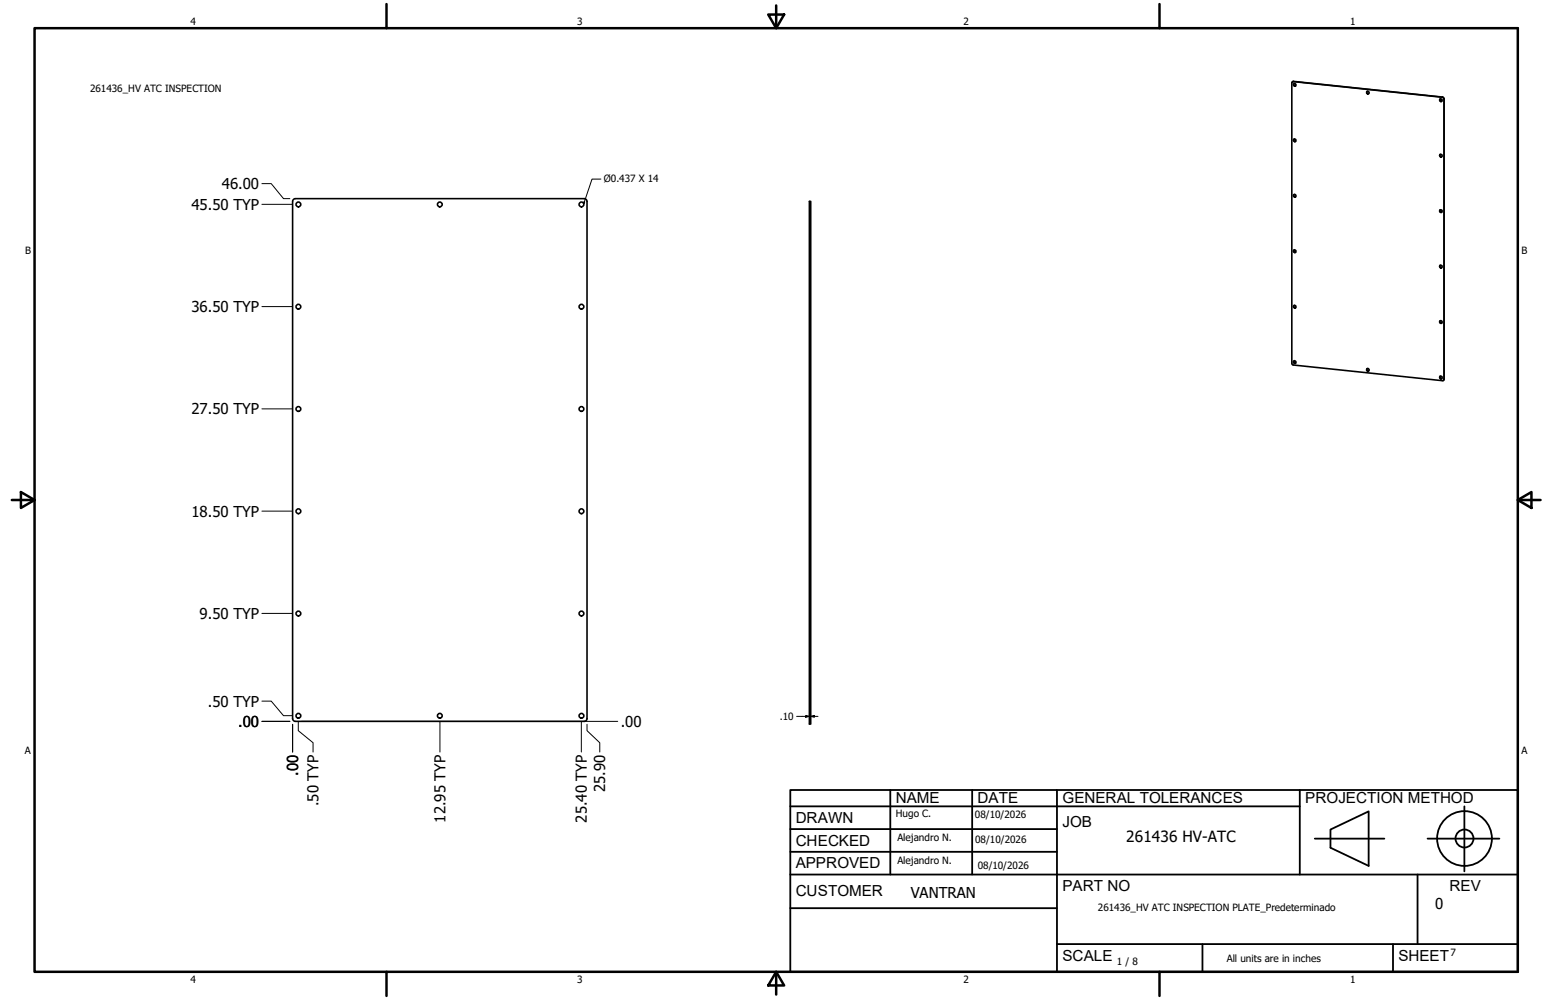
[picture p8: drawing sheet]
<svg xmlns="http://www.w3.org/2000/svg" width="432mm" height="279mm" viewBox="0 0 432 279" stroke-linecap="round" stroke-linejoin="round" font-family="sans-serif">
<!-- layer: Visible (ANSI) -->
<g fill="none" stroke="#000" stroke-width=".44">
<path d="M360.9 22.9l.3-.1 41.8 4.4 .2 .2 .1 78.6-.3 .4-41.9-4.4-.2-.2zM361 22.9l.3-.2 41.6 4.4 .3 .2 .2 78.6-.3 .4M361.4 23.4v.4l.4 .2M361.4 38.9v.4l.4 .2M381.9 25.5l-.1 .1a.38 .38 0 0 0 0 .4 .38 .38 0 0 0 .5 .2M402.3 27.6l-.1 .6 .5 .1M81.7 56.3a.79 .79 0 0 1 .8-.8h80.7a.79 .79 0 0 1 .8 .8M81.7 56.3v144.5M164 56.3v144.5M226.1 56.3h.3v146h-.3zM361.4 54.4v.4l.4 .2M402.3 43.1l-.1 .6 .5 .1"/>
<path d="M402.3 58.6l-.1 .6 .5 .1M361.4 69.8v.5l.4 .2M402.3 74.1l-.1 .6 .5 .1M361.4 85.3v.5l.4 .2M402.3 89.6l-.1 .6 .5 .1M361.4 100.8v.5l.4 .2M381.9 103l-.1 .1a.38 .38 0 0 0 0 .4 .38 .38 0 0 0 .5 .1M402.3 105.1l-.1 .6 .5 .1M81.7 200.8a.79 .79 0 0 0 .8 .7h80.7a.79 .79 0 0 0 .8-.7"/>
<circle cx="361.6" cy="23.7" r=".36"/>
<circle cx="361.6" cy="39.2" r=".36"/>
<circle cx="382" cy="25.9" r=".36"/>
<circle cx="402.4" cy="28" r=".39"/>
<circle cx="83.3" cy="57.1" r=".67"/>
<circle cx="122.8" cy="57.1" r=".67"/>
<circle cx="162.4" cy="57.1" r=".67"/>
<circle cx="361.6" cy="54.7" r=".36"/>
<circle cx="402.4" cy="43.5" r=".39"/>
<circle cx="402.4" cy="59" r=".39"/>
<circle cx="361.6" cy="70.2" r=".36"/>
<circle cx="402.4" cy="74.5" r=".39"/>
<circle cx="83.3" cy="85.7" r=".67"/>
<circle cx="162.4" cy="85.7" r=".67"/>
<circle cx="361.6" cy="85.7" r=".36"/>
<circle cx="402.4" cy="90" r=".39"/>
<circle cx="83.3" cy="114.3" r=".67"/>
<circle cx="162.4" cy="114.3" r=".67"/>
<circle cx="361.6" cy="101.2" r=".36"/>
<circle cx="382" cy="103.3" r=".36"/>
<circle cx="402.4" cy="105.5" r=".39"/>
<circle cx="83.3" cy="142.8" r=".67"/>
<circle cx="162.4" cy="142.8" r=".67"/>
<circle cx="83.3" cy="171.4" r=".67"/>
<circle cx="162.4" cy="171.4" r=".67"/>
<circle cx="83.3" cy="200" r=".67"/>
<circle cx="122.8" cy="200" r=".67"/>
<circle cx="162.4" cy="200" r=".67"/>
</g>
<!-- layer: Borde (ANSI) -->
<g fill="none" stroke="#000" stroke-width=".7">
<path d="M9.7 7.9h414.2v263.6h-414.2zM107.9 1.1v6.8M214.6 4.1h4.4l-2.2 3.8zM216.8 1.5v6.4M323.8 1.1v6.8M3.3 139.7h6.4M5.8 137.5l3.9 2.2-3.9 2.2zM423.9 139.7l3.8-2.2v4.4zM423.9 139.7h6.4M107.9 271.5v6.8M216.8 271.5l2.2 3.8h-4.4zM216.8 271.5v6.4"/>
<path d="M323.8 271.5v6.8"/>
</g>
<!-- layer: Title (ANSI)-1 -->
<g fill="none" stroke="#000" stroke-width=".51">
<path d="M220.7 220.7h203.2v50.8h-203.2zM220.7 225.3h142.3M220.7 231.6h74.5M220.7 238h74.5M248.7 220.7v23.6M271.5 220.7v23.6M295.2 220.7v50.8M363 220.7v23.6M367.2 234.3h19.5M371.6 231.8l10.7-5.1v15.2l-10.7-5zM398.7 234.3h20.1M409 225.3v18.2"/>
<path d="M220.7 244.3h203.2M220.7 253.7h74.5M395.9 244.3v19.5M295.2 263.8h128.7M335.9 263.8v7.7M389.1 263.8v7.7"/>
<circle cx="409" cy="234.3" r="7.7"/>
<circle cx="409" cy="234.3" r="2.51"/>
</g>
<!-- layer: Cota (ANSI) -->
<g fill="none" stroke="#000" stroke-width=".28">
<path d="M73.2 57.1h8.5M73.2 51.3h2.6l3.4 4.2h1.8M73.2 85.7h8.5M73.2 114.2h8.5M73.2 142.8h8.5M73.2 171.4h8.5M73.2 195.9h2.6l3.4 4.1h2.5M225 199.9l1.1 .3-1.1 .2zM73.2 201.5h7.8M81.7 202.4v7.7M83.3 201.5v2.7l4.1 3.3v2.6M84.1 201.5h88.4"/>
<path d="M122.9 201.5v8.6M162.4 201.5v8.6M164 202.4v1.8l3.5 3.3v2.6M222.5 200.2h3.6M226.4 200.2l1.1-.3v.5zM226.4 200.2h2.1"/>
</g>
<path d="M163.1 56.4l.2 .1-.2 .4zM167.8 50h-2.4l-2.3 6.9" fill="none" stroke="#000" stroke-width=".28"/>
<path d="M163.1 56.4l.2 .1-.2 .4z" fill="#000"/>
<!-- layer: Cota (ANSI) -->
<path d="M226.4 200.2l1.1-.3v.5zM225 199.9l1.1 .3-1.1 .2z" fill="#000"/>
<g font-size="4.3">
<text x="250.2" y="224.2">NAME</text>
<text x="273" y="224.2">DATE</text>
<text x="296.7" y="224.3">GENERAL TOLERANCES</text>
<text x="364.6" y="224.3">PROJECTION METHOD</text>
<text x="222.2" y="229.9">DRAWN</text>
<text x="296.7" y="230.9">JOB</text>
<text x="222.2" y="236.3">CHECKED</text>
<text x="314.6" y="235.1">261436 HV-ATC</text>
<text x="222.2" y="242.6">APPROVED</text>
<text x="222.2" y="250.3">CUSTOMER</text>
<text x="296.7" y="249">PART NO</text>
<text x="404.8" y="248.9">REV</text>
<text x="296.7" y="268.4">SCALE</text>
<text x="390.6" y="268.4">SHEET</text>
</g>
<g font-size="4.2">
<text x="62" y="52.8">46.00</text>
<text x="53.5" y="58.6">45.50 TYP</text>
<text x="53.5" y="87.2">36.50 TYP</text>
<text x="53.5" y="115.8">27.50 TYP</text>
<text x="53.5" y="144.3">18.50 TYP</text>
<text x="55.8" y="172.9">9.50 TYP</text>
<text x="58" y="197.4">.50 TYP</text>
<text x="66.5" y="203.1">.00</text>
<text x="173.4" y="203.1">.00</text>
<text x="83.2" y="216.8" transform="rotate(-90 83.2 216.8)">.00</text>
<text x="169" y="221.4" transform="rotate(-90 169 221.4)">25.90</text>
<text x="89" y="225.2" transform="rotate(-90 89 225.2)">.50 TYP</text>
<text x="124.4" y="229.8" transform="rotate(-90 124.4 229.8)">12.95 TYP</text>
<text x="163.9" y="229.8" transform="rotate(-90 163.9 229.8)">25.40 TYP</text>
<text x="254.4" y="250.8">VANTRAN</text>
<text x="400.9" y="254">0</text>
</g>
<g font-size="2.8">
<text x="53.2" y="6.9">4</text>
<text x="161.2" y="6.9">3</text>
<text x="269.1" y="6.9">2</text>
<text x="377.1" y="6.9">1</text>
<text x="25.1" y="25.7">261436_HV ATC INSPECTION</text>
<text x="168.7" y="51">Ø0.437 X 14</text>
<text x="7" y="70.9">B</text>
<text x="424.9" y="70.9">B</text>
<text x="217.8" y="201.2">.10</text>
<text x="6.9" y="210.6">A</text>
<text x="424.9" y="210.6">A</text>
<text x="250.2" y="228.3">Hugo C.</text>
<text x="272.3" y="228.4">08/10/2026</text>
<text x="250.6" y="234.9">Alejandro N.</text>
<text x="272.4" y="235.6">08/10/2026</text>
<text x="250.6" y="241.5">Alejandro N.</text>
<text x="273.1" y="242.8">08/10/2026</text>
<text x="306.6" y="254.5">261436_HV ATC INSPECTION PLATE_Predeterminado</text>
<text x="312" y="269.7">1 / 8</text>
<text x="342.6" y="268.7">All units are in inches</text>
<text x="405.1" y="267.1">7</text>
<text x="53.2" y="274.6">4</text>
<text x="161.2" y="274.6">3</text>
<text x="269.1" y="274.6">2</text>
<text x="377.1" y="274.6">1</text>
</g>
</svg>
